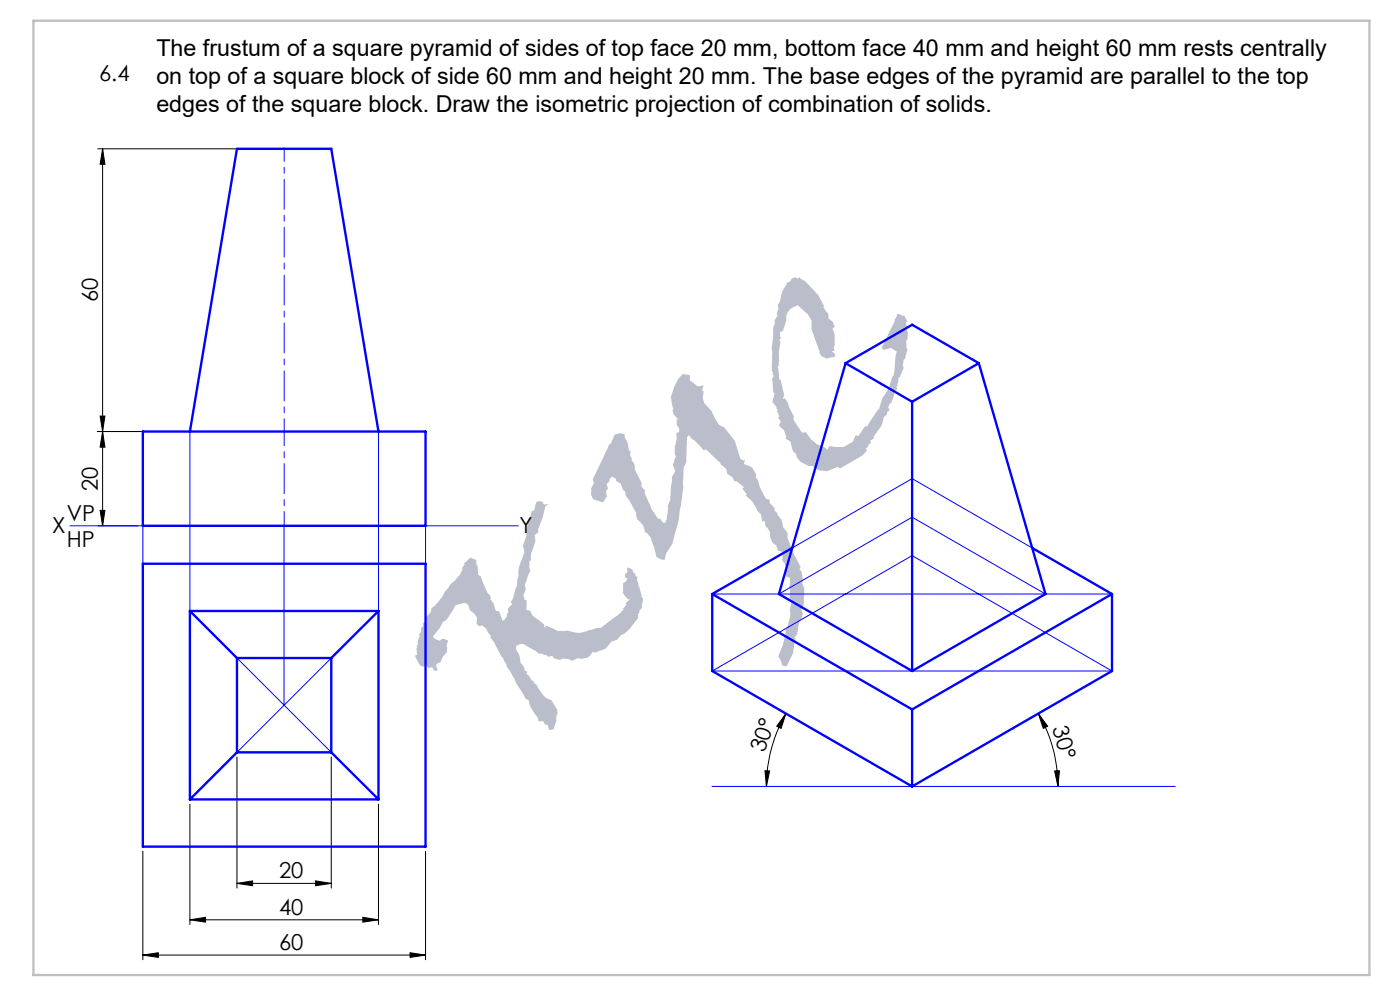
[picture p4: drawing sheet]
<svg xmlns="http://www.w3.org/2000/svg" width="297mm" height="210mm" viewBox="0 0 297 210" stroke-linecap="round" stroke-linejoin="round" font-family="sans-serif">
<g fill="none" stroke="#000" stroke-width=".21">
<path d="M20.7 31.6h38.6M21.8 31.6l.5 3.2h-1.1zM21.8 31.6v79.9M20.7 91.5h38.6M21.2 88.3h1.1l-.5 3.2zM21.8 91.5l.5 3.4h-1.1zM20.7 111.5h8.6M21.2 108.3h1.1l-.5 3.2zM166.7 151.4l-1 3.1-.9-.5zM166.7 151.4a31.1 31.1 0 0 0-4.1 15.4M220.3 151.4l2 2.6-1 .5zM220.3 151.4a30.7 30.7 0 0 1 4.1 15.4"/>
<path d="M40.3 170.6v25.5M50.3 160.6v27.8M70.3 160.6v27.8M80.3 170.6v25.5M162.3 163.5h1l-.7 3.3zM223.7 163.5h1.1l-.4 3.3zM30.3 180.6v23M40.3 195.1l3.3-.5v1zM40.3 195.1h40M50.3 187.4l3.3-.5v1zM50.3 187.4h20M67 186.9l3.3 .5-3.3 .5z"/>
<path d="M77 194.6l3.3 .5-3.3 .5zM90.3 180.6v23M30.3 202.6l3.3-.5v1zM30.3 202.6h60M87 202.1l3.3 .5-3.3 .5z"/>
</g>
<path d="M7.1 4.4h283.4v202.4h-283.4z" fill="none" stroke="#c0c0c0" stroke-width=".5"/>
<path d="M60.3 111.5v-20" fill="none" stroke="#00f" stroke-width=".21" stroke-dasharray="6.3 1.3 1.3 1.3" stroke-dashoffset="3.3"/>
<path d="M60.3 91.5v-60" fill="none" stroke="#00f" stroke-width=".21" stroke-dasharray="6.3 1.3 1.3 1.3" stroke-dashoffset="3.7"/>
<g fill="none" stroke="#00f" stroke-width=".21">
<path d="M40.3 91.5v38.1M80.3 91.5v38.1M14.8 111.5h95.2M30.3 111.5v8.1M60.3 111.5v38.1M90.3 111.5v8.1M193.5 101.5l25.5 14.7M193.5 101.5l-25.4 14.7M193.5 101.5v16.4M50.3 139.6l20 20M70.3 139.6l-20 20M151.1 126h84.8"/>
<path d="M165.2 126l28.3-16.3 28.3 16.3M151.1 142.3l42.4-24.4 42.4 24.4zM151.1 166.8h98.2"/>
</g>
<g fill="none" stroke="#00f" stroke-width=".5">
<path d="M179.4 77l-14.2 49 28.3 16.3M179.4 77l14.1-8.1 14.1 8.1M179.4 77l14.1 8.2M207.6 77l14.2 49-28.3 16.3M207.6 77l-14.1 8.2M30.3 91.5h60v20h-60zM40.3 91.5l10-59.9h20l10 59.9M193.5 85.2v57.1M30.3 119.6h60v60h-60zM168.1 116.2l-17 9.8M219 116.2l16.9 9.8M40.3 129.6h40"/>
<path d="M40.3 129.6v40M40.3 129.6l10 10M50.3 139.6h20M50.3 139.6v20M70.3 139.6v20M80.3 129.6v40M80.3 129.6l-10 10M151.1 126v16.3l42.4 24.5M151.1 126l42.4 24.5M235.9 126v16.3l-42.4 24.5M235.9 126l-42.4 24.5M50.3 159.6h20"/>
<path d="M50.3 159.6l-10 10M70.3 159.6l10 10M193.5 150.5v16.3M40.3 169.6h40"/>
</g>
<g fill="#000">
<path d="M21.2 108.3h1.1l-.5 3.2zM21.8 91.5l.5 3.4h-1.1zM21.2 88.3h1.1l-.5 3.2zM21.8 31.6l.5 3.2h-1.1z"/>
<path d="M166.7 151.4l-1 3.1-.9-.5zM162.3 163.5h1l-.7 3.3z"/>
<path d="M223.7 163.5h1.1l-.4 3.3zM220.3 151.4l2 2.6-1 .5z"/>
<path d="M40.3 195.1l3.3-.5v1zM77 194.6l3.3 .5-3.3 .5z"/>
<path d="M50.3 187.4l3.3-.5v1zM67 186.9l3.3 .5-3.3 .5z"/>
<path d="M87 202.1l3.3 .5-3.3 .5zM30.3 202.6l3.3-.5v1z"/>
</g>
<text font-size="54.7" fill="#b9beca" x="105" y="161.2" transform="rotate(-40 105 161.2)">KYC</text>
<g font-size="4.9">
<text x="33.2" y="11.9">The frustum of a square pyramid of sides of top face 20 mm, bottom face 40 mm and height 60 mm rests centrally</text>
<text x="33.2" y="17.9">on top of a square block of side 60 mm and height 20 mm. The base edges of the pyramid are parallel to the top</text>
<text x="33.2" y="23.8">edges of the square block. Draw the isometric projection of combination of solids.</text>
</g>
<g font-size="4.7">
<text x="21" y="17.2">6.4</text>
<text x="20.8" y="64.1" transform="rotate(-90 20.8 64.1)">60</text>
<text x="20.8" y="104.1" transform="rotate(-90 20.8 104.1)">20</text>
<text x="11.1" y="113.1">X</text>
<text x="14.2" y="110.5">VP</text>
<text x="110.2" y="113.1">Y</text>
<text x="14.2" y="116.1">HP</text>
<text x="223.2" y="154.5" transform="rotate(74 223.2 154.5)">30°</text>
<text x="162.2" y="159.8" transform="rotate(-71 162.2 159.8)">30°</text>
<text x="59.2" y="186.3">20</text>
<text x="59.2" y="194.1">40</text>
<text x="59.2" y="201.6">60</text>
</g>
</svg>
